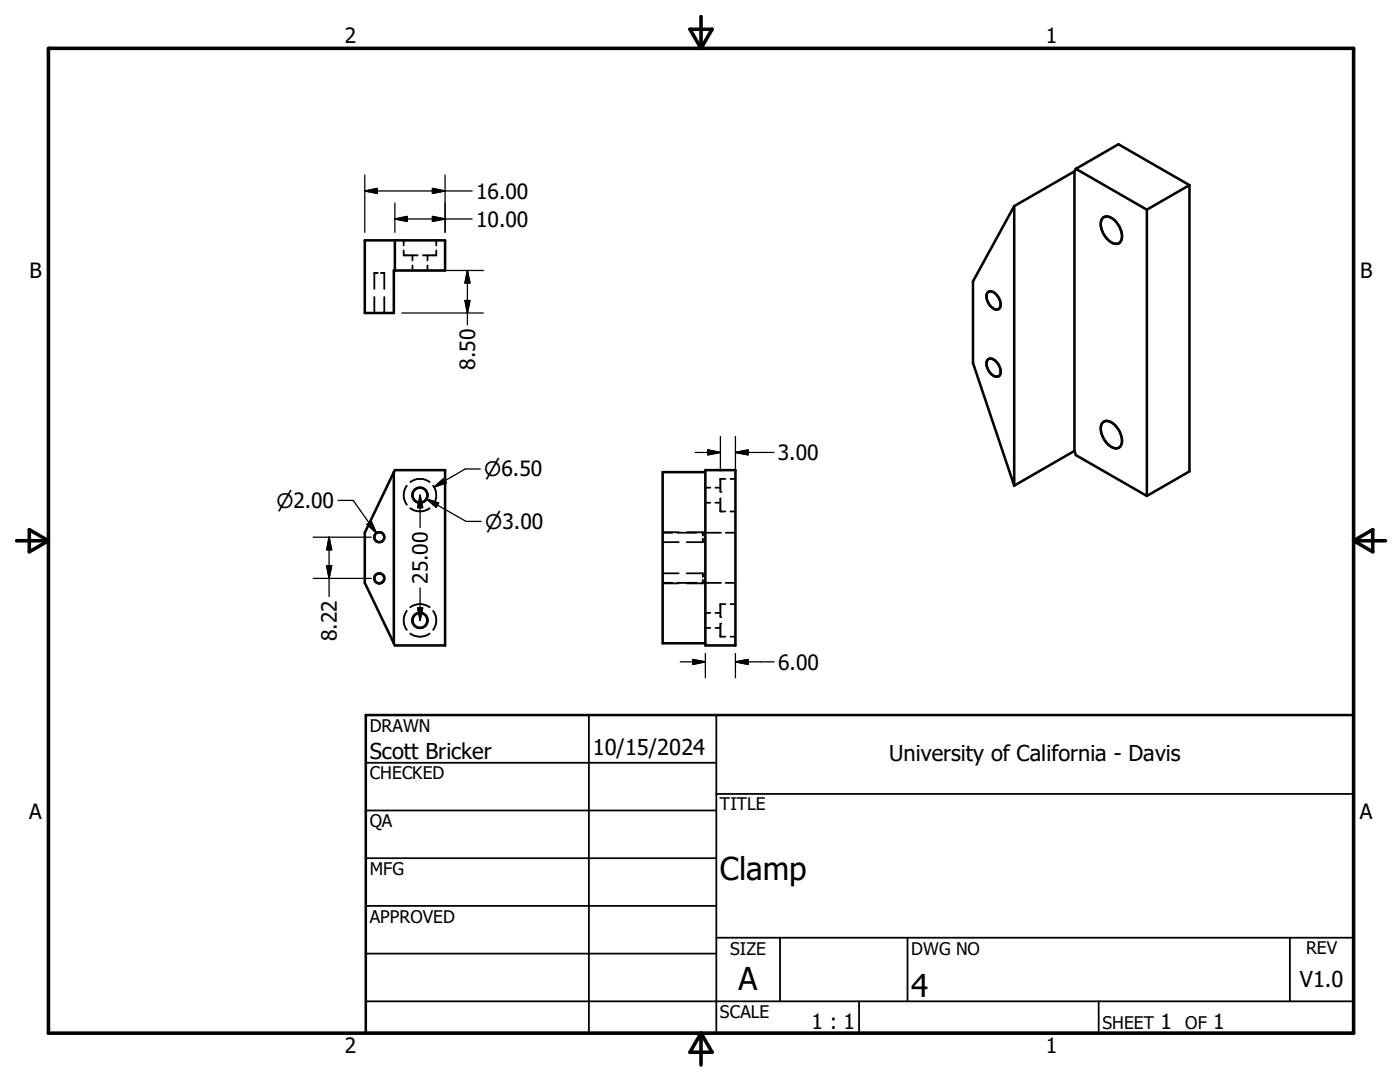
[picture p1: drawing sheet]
<svg xmlns="http://www.w3.org/2000/svg" width="279mm" height="216mm" viewBox="0 0 279 216" stroke-linecap="round" stroke-linejoin="round" font-family="sans-serif">
<g fill="none" stroke="#000" stroke-width=".51">
<path d="M214.4 34.2v55.8M214.4 34.2l-12 6.9M214.7 33.7l14.2 8.1M214.7 33.7l8.5-4.9 14.2 8.1M214.7 33.7l-.3 .5M237.4 36.9l-8.5 4.9M237.4 36.9v57.2l-8.5 4.9M72.8 48h16v6h-10.2v8.5h-5.8zM78.8 48v6M197.1 58.4a1.23 1.23 0 0 1 1.9 .6 2.12 2.12 0 0 1 .4 2.6 1.69 1.69 0 0 1-2.2-1.2l-.2-.7a1.44 1.44 0 0 1 .1-1.3zM202.4 41.1v55.8M202.4 41.1l-8.2 15v16.4l8.2 24.4"/>
<path d="M220.2 43.4a2.15 2.15 0 0 1 2.7 1 3.4 3.4 0 0 1 .6 4 1.93 1.93 0 0 1-2.6-.8 3.5 3.5 0 0 1-.9-4zM228.9 41.8v57.2M197.1 71.8a1.09 1.09 0 0 1 1.7 .3 2.32 2.32 0 0 1 .6 2.9 1.74 1.74 0 0 1-2.2-1.2l-.2-.7a1.4 1.4 0 0 1 .1-1.3zM78.6 94.2v34.2M78.6 94.2l-5.8 12.1v10l5.8 12.1M78.6 94.2l.2-.4h10v35h-10l-.2-.4M140.8 93.8h6v35h-6zM140.8 94.2h-8.6v34.2h8.6M214.4 90l-12 6.9M214.4 90l.3 .8 14.2 8.2M220.2 84.2a2.13 2.13 0 0 1 2.7 1 3.4 3.4 0 0 1 .6 4 1.94 1.94 0 0 1-2.6-.8 3.6 3.6 0 0 1-.9-4zM73 142.7h197.1v63.5h-197.1z"/>
<circle cx="83.8" cy="98.8" r="1.49"/>
<circle cx="75.7" cy="115.4" r="1"/>
<circle cx="75.7" cy="107.2" r="1"/>
<circle cx="83.8" cy="123.8" r="1.5"/>
</g>
<g fill="none" stroke="#000" stroke-width=".36">
<path d="M74.7 59.3v3.2M75.4 54.5h-.7v3.2M76 54.5h.7v3.2M76.7 59.3v3.2M80.6 50v1h2.6M80.6 48v1M82.3 51v1M82.3 53v1M85.3 51v1M85.3 53v1M87.1 50v1h-2.6M87.1 48v1"/>
<path d="M81.2 96.9a3.2 3.2 0 0 0 0 3.8M81.9 96.2a3.3 3.3 0 0 1 3.8 0M86.4 96.9a3.2 3.2 0 0 1 0 3.8M140.8 97.3h1M142.8 97.3h1M143.8 99.4v2.7h1M144.8 95.6h-1v2.5M145.8 95.6h1M81.9 101.4v.1M81.9 101.5a3.3 3.3 0 0 0 3.8 0M85.7 101.4v.1M132.2 114.4h3.3"/>
<path d="M132.2 116.4h3.3M132.2 106.2h3.3M132.2 108.2h3.3M132.2 106.3h2M132.2 116.3h2M135.1 106.3h3.9M135.1 116.3h3.9M137.1 106.2h3.2v.7M137.1 114.4h3.2v.7M140 106.3h3.9M140 116.3h3.9M140.3 107.5v.7h-3.2"/>
<path d="M140.3 115.7v.7h-3.2M140.8 100.3h1M142.8 100.3h1M144.8 106.3h2M144.8 116.3h2M145.8 102.1h1M81.2 121.9a3.2 3.2 0 0 0 0 3.8M81.9 121.2a3.2 3.2 0 0 1 3.8 0M81.9 126.4a3.2 3.2 0 0 0 3.8 0M86.4 121.9a3.2 3.2 0 0 1 0 3.8M140.8 122.3h1M140.8 125.3h1"/>
<path d="M142.8 122.3h1M142.8 125.3h1M143.8 124.5v2.5h1M144.8 120.5h-1v2.6M145.8 120.5h1M145.8 127h1M73 152.2h70M117.5 142.7v63.5M143 158.4h127.1M143 142.7v63.5M73 161.7h70M73 171.2h70"/>
<path d="M73 180.8h70M73 190.3h70M73 199.8h197.1M143 187.1h127.1M155.7 187.1v12.7M171.4 199.8v6.4M181.1 187.1v12.7M219.3 199.8v6.4M257.4 187.1v12.7"/>
</g>
<g fill="#000">
<circle cx="83.2" cy="51" r=".18"/>
<circle cx="143.8" cy="98.1" r=".18"/>
<circle cx="143.8" cy="124.5" r=".18"/>
<circle cx="143.8" cy="123.1" r=".18"/>
</g>
<path d="M9.7 9.6h260.4v196.6h-260.4zM137.7 5.8h4.4l-2.2 3.8zM139.9 3.3v6.3M3.3 107.9h6.4M5.8 105.7l3.9 2.2-3.9 2.2zM270.1 107.9h6.4M270.1 107.9l3.9-2.2v4.4zM139.9 206.2v6.3M139.9 206.2l2.2 3.8h-4.4z" fill="none" stroke="#000" stroke-width=".71"/>
<g fill="none" stroke="#000" stroke-width=".25">
<path d="M72.8 38.1h21.4M72.8 38.1l2.5-.5v1zM72.8 34.9v11.5M86.3 37.6l2.5 .5-2.5 .5zM88.8 34.9v11.5M78.8 43.7h15.4M78.8 43.7l2.5-.5v1zM78.8 40.5v5.9M80.2 54h16.3M86.3 43.2l2.5 .5-2.5 .5zM92.8 60h1l-.5 2.5zM93.3 54v10.8"/>
<path d="M93.3 54l.5 2.5h-1zM80.2 62.5h16.3M67.5 99.9h3l4.6 6.5M83.8 98.8v6.5M83.8 98.8l.5 2.5h-.9zM85.1 99.5l7.9 4.5h3M85.1 99.5l2.4 .9-.5 .8zM86.6 97.2l1.9-1.7 .6 .8zM95.8 93.6h-3l-6.2 3.6M138.8 90.3h5M141.3 89.8l2.5 .5-2.5 .5zM143.8 87.1v6.9"/>
<path d="M146.8 90.3h7.7M146.8 90.3l2.5-.5v1zM146.8 87.1v6.9M62.5 107.2h11.6M62.5 115.4h11.6M65.2 112.9h1l-.5 2.5zM65.7 107.2v11.8M65.7 107.2l.5 2.5h-1zM73.3 104.6l.8-.6 1 2.4zM83.8 117.3v6.5M83.4 121.3h.9l-.5 2.5zM135.8 132.1h5"/>
<path d="M138.3 131.6l2.5 .5-2.5 .5zM140.8 130.4v4.8M146.8 132.1l2.5-.5v1zM146.8 130.4v4.8M146.8 132.1h7.7"/>
</g>
<g fill="#000" stroke="#000" stroke-width=".25">
<path d="M72.8 38.1l2.5-.5v1zM86.3 37.6l2.5 .5-2.5 .5zM78.8 43.7l2.5-.5v1zM86.3 43.2l2.5 .5-2.5 .5zM92.8 60h1l-.5 2.5zM93.3 54l.5 2.5h-1zM86.6 97.2l1.9-1.7 .6 .8zM141.3 89.8l2.5 .5-2.5 .5zM146.8 90.3l2.5-.5v1zM65.2 112.9h1l-.5 2.5zM65.7 107.2l.5 2.5h-1zM73.3 104.6l.8-.6 1 2.4z"/>
<path d="M83.8 98.8l.5 2.5h-.9zM85.1 99.5l2.4 .9-.5 .8zM83.4 121.3h.9l-.5 2.5zM138.3 131.6l2.5 .5-2.5 .5zM146.8 132.1l2.5-.5v1z"/>
</g>
<g font-size="6.3">
<text x="143.7" y="175.6">Clamp</text>
<text x="147.4" y="197.6">A</text>
<text x="181.9" y="199">4</text>
</g>
<g font-size="4.4">
<text x="73.8" y="151.4">Scott Bricker</text>
<text x="118.3" y="150.7">10/15/2024</text>
<text x="177.5" y="151.8">University of California - Davis</text>
<text x="259.4" y="196.9">V1.0</text>
</g>
<g font-size="4.2">
<text x="68.8" y="8.7">2</text>
<text x="208.7" y="8.7">1</text>
<text x="95" y="39.6">16.00</text>
<text x="95" y="45.2">10.00</text>
<text x="5.9" y="55.5">B</text>
<text x="271.4" y="55.5">B</text>
<text x="94.8" y="73.7" transform="rotate(-90 94.8 73.7)">8.50</text>
<text x="155.2" y="91.8">3.00</text>
<text x="85.4" y="116.5" transform="rotate(-90 85.4 116.5)">25.00</text>
<text x="67.2" y="128" transform="rotate(-90 67.2 128)">8.22</text>
<text x="155.3" y="133.6">6.00</text>
<text x="5.8" y="163.4">A</text>
<text x="271.4" y="163.4">A</text>
<text x="162" y="205.4">1 : 1</text>
<text x="231.6" y="205.3">1</text>
<text x="242.1" y="205.3">1</text>
<text x="68.8" y="210.2">2</text>
<text x="208.7" y="210.2">1</text>
</g>
<g font-size="4">
<text x="96.6" y="95">n6.50</text>
<text x="55.2" y="101.3">n2.00</text>
<text x="96.9" y="105.5">n3.00</text>
</g>
<g font-size="3.5">
<text x="73.8" y="146">DRAWN</text>
<text x="73.8" y="155.5">CHECKED</text>
<text x="143.7" y="161.7">TITLE</text>
<text x="73.8" y="165.1">QA</text>
<text x="73.8" y="174.6">MFG</text>
<text x="73.8" y="184.1">APPROVED</text>
<text x="145.7" y="190.5">SIZE</text>
<text x="181.9" y="190.5">DWG NO</text>
<text x="260.6" y="190.4">REV</text>
<text x="143.7" y="203.1">SCALE</text>
<text x="220" y="205.3">SHEET</text>
<text x="236.5" y="205.3">OF</text>
</g>
</svg>
